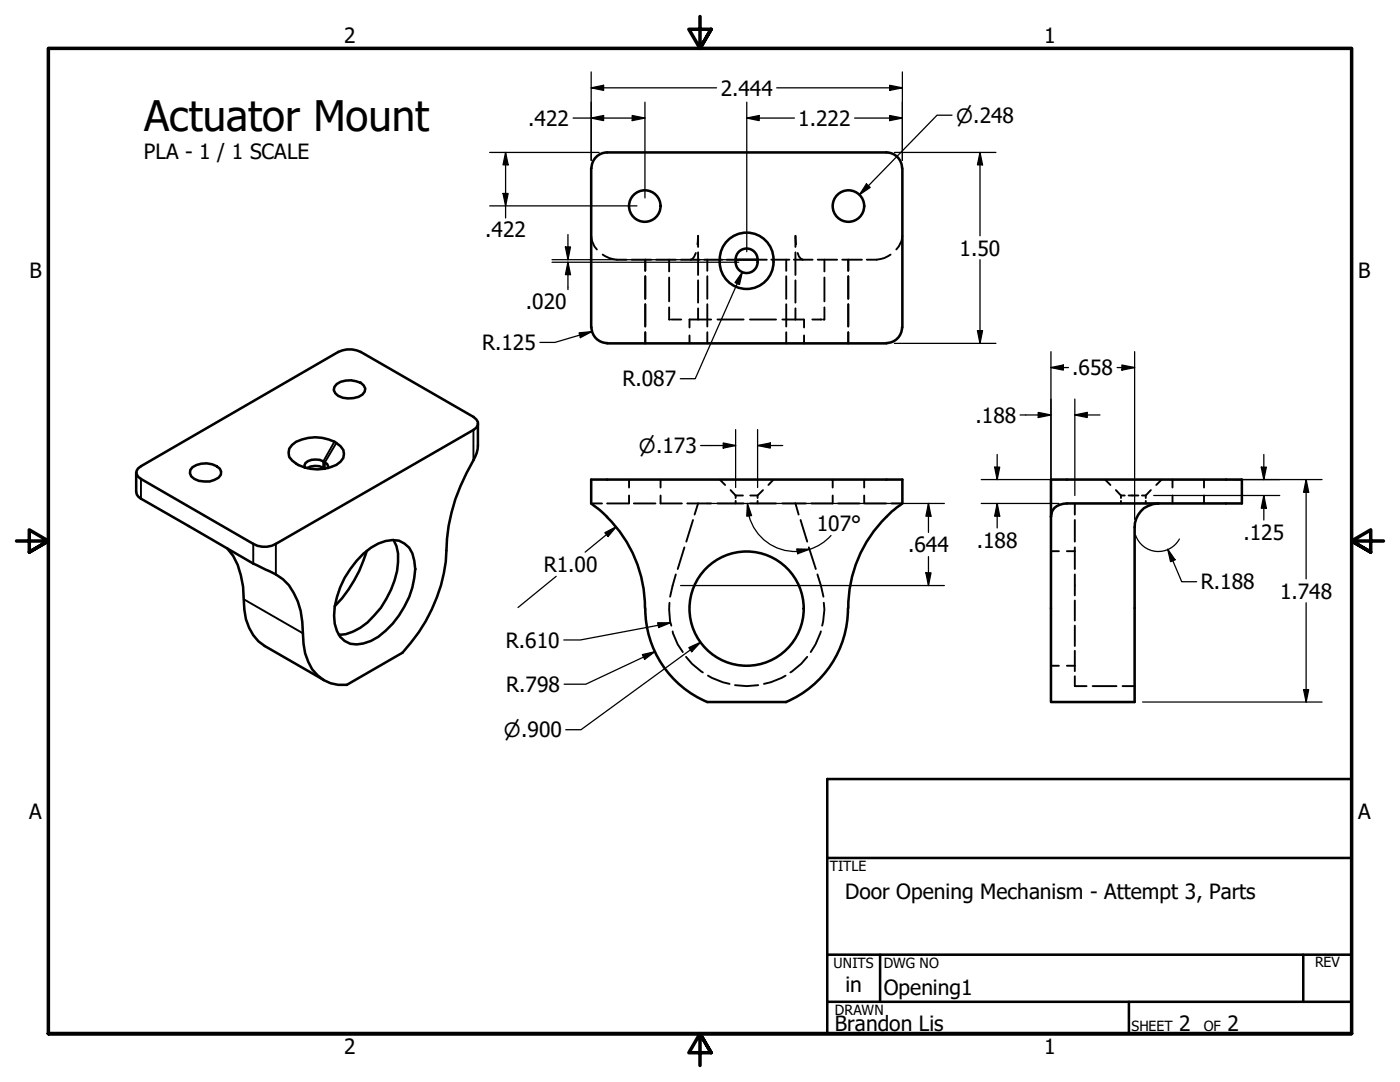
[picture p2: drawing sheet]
<svg xmlns="http://www.w3.org/2000/svg" width="279mm" height="216mm" viewBox="0 0 279 216" stroke-linecap="round" stroke-linejoin="round" font-family="sans-serif">
<!-- layer: Hidden (ANSI) -->
<g fill="none" stroke="#000" stroke-width=".38">
<path d="M118 47.1a4.3 4.3 0 0 0 1.1 2.7M120.3 50.8a6.4 6.4 0 0 0 4.7 1M126 51.8h4M128.8 51.8v2.2M128.8 55.1v4.5M130.9 51.8h4M133.5 51.8v2.4M133.5 55.4v4.7M135.9 51.8h3.7M138.9 50.5l-.7 1.1-.3 .2M139.2 48.8l.1-1.7v2.2M139.3 50.4v4.5"/>
<path d="M139.3 55.9v4.5M140.5 51.8h3.6M141.2 51.8v2.2M141.2 55.1v4.5M145 51.8h1.8M151.2 51.8h1.8M153.9 51.8h3.6M156.9 51.8v2.2M156.9 55.1v4.5M158.4 51.8h3.8M158.7 50.4v4.5M158.7 55.9v4.5"/>
<path d="M158.9 48.8l-.2-1.7v2.2M159.2 50.5l.2 .7 .8 .6M163.2 51.8h3.9M164.5 51.8v2.4M164.5 55.4v4.7M168.1 51.8h3.9M169.3 51.8v2.2M169.3 55.1v4.5M177.7 50.8a6.1 6.1 0 0 1-4.7 1M180.1 47.1a4.1 4.1 0 0 1-1.2 2.7M128.8 60.7v4.5M128.8 66.3v2.2"/>
<path d="M133.5 61.3v2.5h.2M134 63.8h2M137.6 66.9v1.6M139.3 61.5v2.3M141.2 60.7v4.5M141.2 66.3v2.2M141.9 63.8h-4.3v1.5M143.2 63.8h5.2M149.7 63.8h5.2M156.1 63.8h4.3M156.9 60.7v4.5M156.9 66.3v2.2"/>
<path d="M158.7 61.5v2.3M160.5 63.8v1.5M160.5 66.9v1.6M162.1 63.8h1.9M164.5 61.3v2.5h-.2M169.3 60.7v4.5M169.3 66.3v2.2M125.5 95.7v1.6M125.5 98.9v1.6M131.8 98.9v1.6h4.3M131.8 95.7v1.6M143.6 95.7l1.1 1.1"/>
<path d="M145.8 97.8l1 1.1M146.8 98.9h1.5M146.8 98.9v.5M146.8 99.9v.6M149.7 98.9h1.5M151.2 98.9v.5M151.2 99.9v.6M152.3 97.8l-1.1 1.1M154.4 95.7l-1 1.1M166.2 98.9v1.6h-4.3M166.2 95.7v1.6M172.5 95.7v1.6"/>
<path d="M172.5 98.9v1.6M220.5 95.7l1.1 1.1M222.7 97.8l1 1.1M223.7 98.9h.8M223.7 98.9v.5M223.7 99.9v.6M225.2 98.9h.9M226.3 98.9h.9M227.9 98.9h.8M228.7 98.9v.5M228.7 99.9v.6M229.7 97.8l-1 1.1"/>
<path d="M231.8 95.7l-1 1.1M234 95.7v1.6M234 98.9v1.6M240.3 95.7v1.6M240.3 98.9v1.6M118 100.5h2.1M121.2 100.5h4.3M126.5 100.5h4.3M134.9 114.6l-1.2 4.5M136.6 109.2l-1.3 4.3M137.2 100.5h4.7M138.3 103.8l-1.3 4.3"/>
<path d="M139.3 100.5l-.7 2.2M143.2 100.5h5.2M149.7 100.5h5.2M156.1 100.5h4.7M158.7 100.5l.7 2.2M159.8 103.8l1.3 4.3M161.4 109.2l1.4 4.3M163.1 114.6l1.2 4.5M167.3 100.5h4.2M172.6 100.5h4.2M177.9 100.5h2.2M209.7 110h1.6"/>
<path d="M212.9 110h1.6M214.5 100.5v2.2M214.5 103.8v4.3M214.5 109.2v4.3M214.5 114.6v4.2M214.5 119.8v4M133.6 120.3l-.1 1.3 .2 2.4 .3 .8M134.2 126l1.1 2.6 1 1.5M136.9 131.1l1.2 1.4 2.2 1.7M141.3 134.8l3 1.3 1.3 .4M146.7 136.7l2.3 .2 2.3-.2M156.8 134.8l-3 1.3-1.3 .4"/>
<path d="M161.1 131.1l-1.2 1.4-2.2 1.7M163.8 126l-1 2.6-1 1.5M164.4 120.3l.1 1.3-.4 3.2M209.7 132.8h1.6M212.9 132.8h1.6M214.5 124.8v4.1M214.5 129.9v4M214.5 134.9v2h2.4M218.1 136.9h4.7M224 136.9h2.4"/>
</g>
<!-- layer: Visible (ANSI) -->
<g fill="none" stroke="#000" stroke-width=".51">
<path d="M118 33.6v31.7M121.2 30.4h55.7M121.2 30.4a3.1 3.1 0 0 0-3.2 3.2M176.9 30.4a3.1 3.1 0 0 1 3.1 3.2M180.1 33.6v31.7M143.6 52.3a5.4 5.4 0 0 0 5.4 5.4 5.4 5.4 0 0 0 5.4-5.4M143.6 51.8a5.4 5.4 0 0 1 5.4-5.4 5.4 5.4 0 0 1 5.4 5.4M143.6 51.8v.5M146.8 52.3a2.19 2.19 0 0 0 2.2 2.2 2.19 2.19 0 0 0 2.2-2.2M146.8 51.8a2.19 2.19 0 0 1 2.2-2.2 2.19 2.19 0 0 1 2.2 2.2M146.8 52.3v-.5h4.4v.5M154.4 51.8v.5"/>
<path d="M67.2 76.6a4.5 4.5 0 0 1 5.4 .3l.3 .6a2.21 2.21 0 0 1-2.4 1.9 3.9 3.9 0 0 1-3.6-.9l-.3-.6 .1-.7zM118 65.3a3.1 3.1 0 0 0 3.2 3.2M121.2 68.5h55.7M180 65.3a3.1 3.1 0 0 1-3.1 3.2M27.6 93.5l39.9-23.3a5.1 5.1 0 0 1 4.5 0l22.5 13a1.38 1.38 0 0 1 .9 1.3 1.38 1.38 0 0 1-.9 1.3l-39.4 22.7a4.6 4.6 0 0 1-4.6 0l-22.4-12.9a1.29 1.29 0 0 1-.5-2.1zM38.4 93.2a4.5 4.5 0 0 1 5.5 .3l.2 .6v.6a4.1 4.1 0 0 1-5.9 .4l-.3-.7 .1-.6zM58.3 88.8a7.9 7.9 0 0 1 9.6 .2 2.24 2.24 0 0 1-.8 3.8 8.2 8.2 0 0 1-8.8-.9 2.08 2.08 0 0 1 0-3.1zM60.8 93.3v-.5a2.03 2.03 0 0 1 2.2-1.1 2.87 2.87 0 0 1 2.5 1.3v.4M61.3 93.4a3.4 3.4 0 0 1 3.5 .1M95.4 84.5v4.5a5.9 5.9 0 0 1-.9 2.8 38 38 0 0 0-5.5 20.3 33 33 0 0 1-8.7 18.1l-11.1 6.5a7.2 7.2 0 0 1-7.7-4.6l-.6-1.7-.3-1.9a27.2 27.2 0 0 0-1.2-8.5 9.9 9.9 0 0 0-6.4-6.3l-2.5-1.2-22.4-13-.5-.4-.4-.9v-3.9M45.3 109.4a13.1 13.1 0 0 1 3.2 7.7l.1 2.5a11.3 11.3 0 0 0 3 8.4l1.2 .9 11.8 6.8M72.5 110.5a8.5 8.5 0 0 1 7.1-2.6 4.5 4.5 0 0 1 3.1 4 14.4 14.4 0 0 1-2 9.1 16.2 16.2 0 0 1-6.7 6.9 5.3 5.3 0 0 1-5.2 0 6 6 0 0 1-2.1-5 17.9 17.9 0 0 1 5.8-12.4z"/>
<path d="M73.2 109.9a27 27 0 0 1-6.4 11.1M78.5 107.8a8.4 8.4 0 0 1 .7 6.1 17.2 17.2 0 0 1-8.8 12.1l-1.4 .6-1.4 .1M176.9 103.1a25.4 25.4 0 0 0-7.6 18.3M176.9 103.1l1-1 2.2-1.6v-4.8h-62.1v4.8a25.8 25.8 0 0 1 10.7 20.9M231.2 100.5a4.7 4.7 0 0 0-4.8 4.7v34.9h-16.7v-44.4h38.1v4.8h-34.9a2.87 2.87 0 0 0-3.2 2.6M128.8 121.4a20.2 20.2 0 0 0 12.4 18.7h15.7M169.2 121.4a20.2 20.2 0 0 1-12.4 18.7"/>
<circle cx="128.7" cy="41.1" r="3.1"/>
<circle cx="169.3" cy="41.1" r="3.1"/>
<circle cx="149" cy="121.4" r="11.4"/>
</g>
<!-- layer: Visible Narrow (ANSI) -->
<path d="M28.1 95.6v3.9M66.7 88.1l-2.2 4v1.2M67.1 88.4l-2.3 3.9v1.2M94.5 85.8v6M48.6 119.6l11.9 6.8M50.5 108.5v4M55.1 108.5v6.1" fill="none" stroke="#000" stroke-width=".38"/>
<!-- layer: Border (ANSI) -->
<path d="M139.7 3.3v6.4l-2.2-3.9h4.4l-2.2 3.9 2.2-3.9M3.3 107.9h6.4l-3.9-2.2v4.5l3.9-2.3-3.9 2.3M276.1 107.9h-6.4l3.9-2.2v4.5l-3.9-2.3 3.9 2.3M9.7 206.2v-196.5h260v196.5h-260h260M141.9 210.1l-2.2-3.9 2.2 3.9h-4.4l2.2-3.9v6.4" fill="none" stroke="#000" stroke-width=".7"/>
<!-- layer: Title (ANSI) -->
<path d="M165.1 155.4h104.6v50.8h-104.6zM165.1 171.2h104.6M165.1 190.5h104.6M165.1 199.9h104.6M175.6 190.5v9.4M225.3 199.9v6.3M260.1 190.5v9.4" fill="none" stroke="#000" stroke-width=".51"/>
<!-- layer: Dimension (ANSI) -->
<g fill="none" stroke="#000" stroke-width=".25">
<path d="M118 17.5l2.5-.5v1zM118 17.5h25M118 14.4v17.6M155 17.5h25.1M177.5 17l2.6 .5-2.6 .5zM180.1 14.4v17.6M97.7 30.4h21.9M100.4 38.6h1l-.5 2.5zM100.9 30.4l.5 2.5h-1zM100.9 30.4v13.1M114.4 23.6h14.3M118 23.6l2.5-.5v1z"/>
<path d="M126.2 23.1l2.5 .5-2.5 .5zM128.7 20.4v19.1M149 23.6l2.5-.5v1zM149 23.6h9.6M149 20.4v29.8M170.6 23.6h9.5M172.9 36.7l.8 .7-2.2 1.5zM177.5 23.1l2.6 .5-2.6 .5zM178.5 30.4h20.3M190 23h-3l-15.5 15.9M195.6 30.4l.5 2.5h-1zM195.6 30.4v16.7"/>
<path d="M97.7 41.1h29.4M110.2 52.3h37.2M110.2 51.8h37.2M112.8 49.3h1.1l-.6 2.5zM113.3 52.3l.6 2.5h-1.1zM113.3 46.8v5M113.3 52.3v5.5M148.1 54.3l-.5 2.5-.9-.4zM148.1 54.3l-9.4 21.3h-2.9M195.6 51.8v16.7M115.6 66.4l2.5-.2-2.3 1.2zM118.1 66.2l-7.4 2.1h-2.9"/>
<path d="M178.5 68.5h20.3M195.1 66h1l-.5 2.5zM209.7 73.3l2.5-.5v1.1zM209.7 70.2v31.3M209.7 73.3h3.5M214.5 79.6v19.3M222.9 73.3h3.5M223.9 72.8l2.5 .5-2.5 .6zM226.4 70.2v33.4M139.8 88.9h7M144.3 88.4l2.5 .5-2.5 .5zM146.8 85.7v11.6"/>
<path d="M151.2 88.9l2.5-.5v1zM151.2 88.9h5M151.2 85.7v11.6M195.8 95.7h15.5M198.5 93.2h1l-.5 2.5zM199 90.7v5M203.6 82.8h6.1M207.2 82.3l2.5 .5-2.5 .5zM214.5 82.8l2.5-.5v1zM214.5 82.8h5M230.3 98.9h25.1M233.4 95.7h30.4"/>
<path d="M251.7 93.2h1l-.5 2.5zM252.2 98.9l.5 2.5h-1zM252.2 90.7v5M252.2 98.9v4.9M260.7 95.7l.5 2.5h-1zM260.7 95.7v19.8M111 115l-7.6 6.2M120.7 106.3l2.3-1.2-1.7 2zM123 105.1l-6.2 5.1M135.8 116.8h52.7M140.9 100.5h9M149.2 100.5l.8 2.4-1 .1z"/>
<path d="M149.2 100.5l.3 2.4M149.5 103a9.6 9.6 0 0 0 9.6 7M150.2 100.5h38.3M159 109.5l2.5 .1-2.3 .9zM165.8 106.9l-1 1-1.2 .8a8.9 8.9 0 0 1-4.5 1.3M184.8 114.3h1l-.5 2.5zM185.3 100.5l.5 2.5h-1zM185.3 100.5v5.7M185.3 111.1v5.7M195.8 100.5h15.5M199 100.5l.5 2.5h-1zM199 100.5v4.8"/>
<path d="M226.6 106.8a4.8 4.8 0 0 0 4.2 3.2 4.8 4.8 0 0 0 4.6-2.4M233 109.6l1.5 2.1-.9 .4zM233 109.6l2.8 6.5h3M128.2 130.6l2.5-.6-2 1.6zM130.7 130l-13.8 6.5h-4.3M131.3 124.3h2.5l-2.4 .9zM133.8 124.3l-18 3.4h-3.3M137.5 129.2l2.3-1.1-1.8 1.9zM139.8 128.1l-23.8 17.5h-3.1M260.2 137.6h1l-.5 2.5zM260.7 120.3v19.8M228 140.1h35.8"/>
</g>
<g fill="#000">
<path d="M118 17.5l2.5-.5v1zM177.5 17l2.6 .5-2.6 .5zM100.4 38.6h1l-.5 2.5zM100.9 30.4l.5 2.5h-1zM118 23.6l2.5-.5v1zM126.2 23.1l2.5 .5-2.5 .5zM149 23.6l2.5-.5v1zM172.9 36.7l.8 .7-2.2 1.5zM177.5 23.1l2.6 .5-2.6 .5zM195.6 30.4l.5 2.5h-1zM112.8 49.3h1.1l-.6 2.5zM113.3 52.3l.6 2.5h-1.1z"/>
<path d="M148.1 54.3l-.5 2.5-.9-.4zM115.6 66.4l2.5-.2-2.3 1.2zM195.1 66h1l-.5 2.5zM209.7 73.3l2.5-.5v1.1zM223.9 72.8l2.5 .5-2.5 .6zM144.3 88.4l2.5 .5-2.5 .5zM151.2 88.9l2.5-.5v1zM198.5 93.2h1l-.5 2.5zM207.2 82.3l2.5 .5-2.5 .5zM214.5 82.8l2.5-.5v1zM251.7 93.2h1l-.5 2.5zM260.7 95.7l.5 2.5h-1z"/>
<path d="M120.7 106.3l2.3-1.2-1.7 2zM149.2 100.5l.8 2.4-1 .1zM159 109.5l2.5 .1-2.3 .9zM184.8 114.3h1l-.5 2.5zM185.3 100.5l.5 2.5h-1zM199 100.5l.5 2.5h-1zM233 109.6l1.5 2.1-.9 .4zM252.2 98.9l.5 2.5h-1zM128.2 130.6l2.5-.6-2 1.6zM131.3 124.3h2.5l-2.4 .9zM137.5 129.2l2.3-1.1-1.8 1.9zM260.2 137.6h1l-.5 2.5z"/>
</g>
<text font-size="8.4" x="28.8" y="26.2">Actuator Mount</text>
<g font-size="4.2">
<text x="68.7" y="8.6">2</text>
<text x="208.4" y="8.6">1</text>
<text x="143.8" y="19.1">2.444</text>
<text x="105.4" y="25.1">.422</text>
<text x="159.3" y="25.1">1.222</text>
<text x="28.7" y="31.8">PLA - 1 / 1 SCALE</text>
<text x="96.8" y="47.4">.422</text>
<text x="191.5" y="51">1.50</text>
<text x="5.9" y="55.5">B</text>
<text x="271.1" y="55.5">B</text>
<text x="105" y="61.7">.020</text>
<text x="96.2" y="69.8">R.125</text>
<text x="124.2" y="77.1">R.087</text>
<text x="214" y="74.9">.658</text>
<text x="194.7" y="84.3">.188</text>
<text x="163" y="106">107°</text>
<text x="248.2" y="107.7">.125</text>
<text x="181.2" y="110.2">.644</text>
<text x="194.9" y="109.3">.188</text>
<text x="108.5" y="114.1">R1.00</text>
<text x="239.6" y="117.6">R.188</text>
<text x="255.5" y="119.4">1.748</text>
<text x="101" y="129.2">R.610</text>
<text x="101" y="138">R.798</text>
<text x="5.8" y="163.4">A</text>
<text x="271" y="163.4">A</text>
<text x="168.7" y="179.5">Door Opening Mechanism - Attempt 3, Parts</text>
<text x="168.7" y="198">in</text>
<text x="176.4" y="198.6">Opening1</text>
<text x="166.6" y="205.7">Brandon Lis</text>
<text x="235.3" y="205.7">2</text>
<text x="245" y="205.7">2</text>
<text x="68.7" y="210.3">2</text>
<text x="208.4" y="210.3">1</text>
</g>
<g font-size="3.9">
<text x="190.8" y="24.4">⌀.248</text>
<text x="127.5" y="90.4">⌀.173</text>
<text x="100.6" y="147.1">⌀.900</text>
</g>
<g font-size="2.8">
<text x="165.6" y="173.7">TITLE</text>
<text x="166.4" y="193.1">UNITS</text>
<text x="176.4" y="193.2">DWG NO</text>
<text x="262.4" y="193">REV</text>
<text x="166.6" y="202.4">DRAWN</text>
<text x="225.8" y="205.7">SHEET</text>
<text x="240.2" y="205.7">OF</text>
</g>
</svg>
